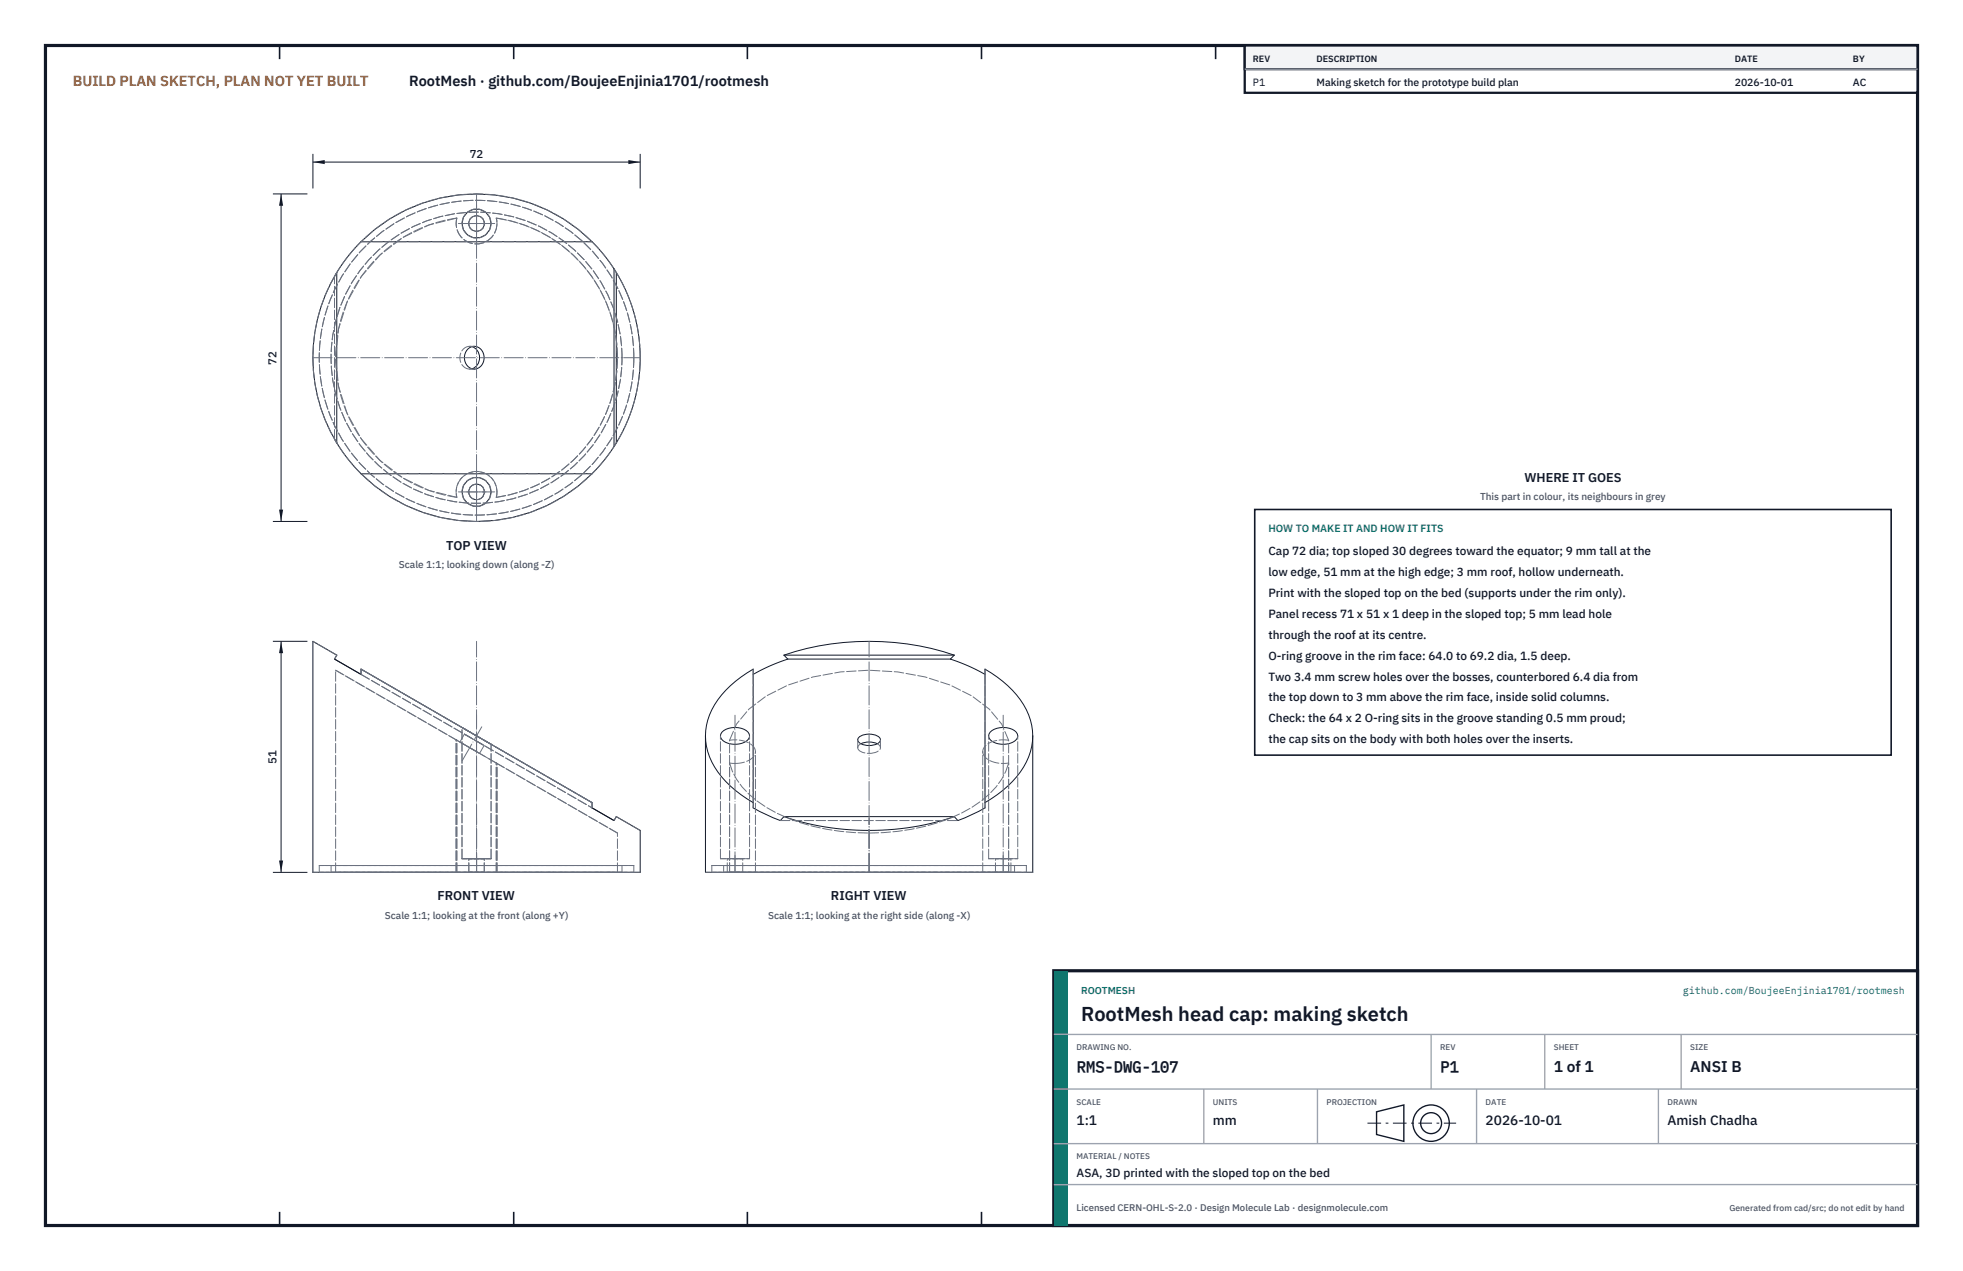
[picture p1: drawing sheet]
<svg xmlns="http://www.w3.org/2000/svg" width="432mm" height="279mm" viewBox="0 0 432 279" stroke-linecap="round" stroke-linejoin="round" font-family="sans-serif">
<path d="M10 10h411.8v259.4h-411.8z" fill="none" stroke="#111827" stroke-width=".7" stroke-linecap="butt"/>
<g fill="none" stroke="#111827" stroke-width=".35">
<path d="M61.5 10v3M113 10v3M164.4 10v3M215.9 10v3M267.4 10v3M318.9 10v3M370.3 10v3M61.5 266.4v3M113 266.4v3M164.4 266.4v3M215.9 266.4v3M267.4 266.4v3"/>
<path d="M318.9 266.4v3M370.3 266.4v3"/>
</g>
<g fill="none" stroke="#111727" stroke-width=".22">
<path d="M74.1 59.9a36 36 0 0 0 0 37.5M74.1 59.9v37.5M79.4 53.1a36 36 0 0 1 50.8 0M79.4 53.1l-2.9 3.3-2.4 3.5M79.4 53.1h50.8M130.2 53.1l2.6 2.9 2.3 3.1M135.1 59.1l.5 .8M135.1 59.1v39.1M135.6 59.9a36 36 0 0 1 0 37.5M135.6 59.9v37.5M103 76.7a2.21 2.21 0 0 1 2.6-.1 2.21 2.21 0 0 1 .9 2.4 2.16 2.16 0 0 1-2.4 2.1 2.16 2.16 0 0 1-1.9-2.5 2.65 2.65 0 0 1 .8-1.9zM103.8 76.2a2.61 2.61 0 0 1 1.7 2.4 2.61 2.61 0 0 1-1.7 2.5"/>
<path d="M74.1 97.4l2.4 3.5 2.9 3.2M135.1 98.2l-2.3 3.1-2.6 2.8M135.6 97.4l-.5 .8M79.4 104.1a36 36 0 0 0 50.8 0M79.4 104.1h50.8M68.8 141l5.3 3-.5 .9 4.9 2.8 .9 .6v-1.2l50.8 29.3v1.2l3.5 2 1.4 .8 .5-.9 5.2 3.1v9.2h-72zM172.4 144a59.3 59.3 0 0 1 37.5 0M172.4 144l.9 .9M172.4 144h37.5M173.3 144.9l-4 1.5-3.6 1.9M173.3 144.9h35.8M209.1 144.9l4 1.5 3.6 1.9"/>
<path d="M209.9 144l-.8 .9M155.2 161.8a15.2 15.2 0 0 1 5.5-11.1 28.4 28.4 0 0 1 5-3.6v30.5l2.8 1.5 3.1 1.3 .8-.9M155.2 161.8a15.2 15.2 0 0 0 5.5 11 28.3 28.3 0 0 0 5 3.6M155.2 161.8v30h72v-30M158.8 161a4.5 4.5 0 0 1 5.8 0 1.53 1.53 0 0 1-1.2 2.3 4.3 4.3 0 0 1-4.7-.9l-.1-.2a1.15 1.15 0 0 1 .2-1.2zM172.4 179.5a59.3 59.3 0 0 0 37.5 0M172.4 179.5h37.5M189 162a3.8 3.8 0 0 1 4.6 .3 1.18 1.18 0 0 1-1.3 1.4 3.7 3.7 0 0 1-3.5-.7l-.1-.4zM189.4 163.5a4.4 4.4 0 0 1 3.6 0M217.8 161a4.5 4.5 0 0 1 5.8 0 1.53 1.53 0 0 1-1.2 2.3 4.3 4.3 0 0 1-4.7-.9l-.1-.2a1.14 1.14 0 0 1 .2-1.2zM227.2 161.8a15.2 15.2 0 0 0-5.5-11.1 28.4 28.4 0 0 0-5-3.6v30.5l-2.9 1.5-3.1 1.3-.8-.9M227.2 161.8a15.2 15.2 0 0 1-5.5 11 28.3 28.3 0 0 1-5 3.6"/>
<circle cx="104.8" cy="49.1" r="1.71"/>
<circle cx="104.8" cy="49.1" r="3.2"/>
<circle cx="104.8" cy="108.1" r="1.71"/>
<circle cx="104.8" cy="108.1" r="3.2"/>
</g>
<g fill="none" stroke="#6a7180" stroke-width=".22" stroke-dasharray="2.1 .5">
<path d="M74.1 59.9l-.5 .9M79.4 53.1h50.8M100.5 47.9a31 31 0 0 0-26.7 30.7 31 31 0 0 0 26.7 30.7M100.5 47.9a4.5 4.5 0 0 0 3.7 5.7 4.5 4.5 0 0 0 5.1-4.5M100.5 47.9a4.5 4.5 0 0 0 4.3 5.7 4.5 4.5 0 0 0 4.4-5.7M109.3 49.1l-.1-1.2M73.6 60.8l.5-.9M103.3 76.1a2.53 2.53 0 0 0-2.1 2.5 2.53 2.53 0 0 0 2.1 2.5M103.3 76.1h1M103.8 76.2l-.5-.1M135.8 78.6a31 31 0 0 0-26.6-30.7M73.6 96.5l.5 .9"/>
<path d="M73.6 96.5v-35.7M74.1 97.4l-.5-.9M103.3 81.1h.5M103.3 81.1h1M79.4 104.1h50.8M109.2 109.3l.1-1.2M109.2 109.3a31 31 0 0 0 26.6-30.7M109.2 109.3a4.5 4.5 0 0 0-4.4-5.7 4.5 4.5 0 0 0-4.3 5.7M109.2 109.3a31 31 0 0 0 26.6-30.7 31 31 0 0 0-26.6-30.7M109.3 108.1a4.5 4.5 0 0 0-5.1-4.4 4.5 4.5 0 0 0-3.7 5.6M73.6 144.9l.5-.9M73.8 147.3l26.7 15.4"/>
<path d="M74.1 144l-5.3-3M79.4 148.3v-1.2M79.4 148.3l50.8 29.3M79.4 147.1l50.8 29.3M101.6 159.9l6.4 3.7M165.7 148.3v-1.2M165.7 148.3v29.3M216.7 148.3v-1.2M216.7 148.3v29.3M100.3 162.6l.2 .1M100.3 162.6l9 5.2M100.5 162.7l-26.7-15.4"/>
<path d="M100.5 162.7l-.2-.1M101.2 163.1l4.3 2.5M101.2 163.1l1-1.7M102.2 161.4l4.3 2.5M105.5 165.6l1-1.7M105.5 165.6l-4.3-2.5M106.5 163.9l-4.3-2.5M108 163.6l-6.4-3.7M109.2 167.7l.1 .1M109.2 167.7l26.6 15.4M109.3 167.8l-9-5.2M109.3 167.8l-.1-.1"/>
<path d="M130.2 177.6v-1.2M130.2 176.4l-50.8-29.3M160.5 167.7l1.2 .1M160.5 167.7a16.7 16.7 0 0 0 8.1 9.8 44.2 44.2 0 0 0 22.6 5.6M161.7 167.8a4.7 4.7 0 0 0 4.4-2l.1-.6M166.2 165.2a3.4 3.4 0 0 0-3.4-2.5h-2.3M188.7 164.4a2.24 2.24 0 0 0 2.5 1.2M188.7 164.4v-1.8M189.4 163.5l-.5 .4-.2 .5M191.2 165.6a2.76 2.76 0 0 0 2.4-1l.1-.2M193.7 164.4l-.2-.5-.5-.4M193.7 164.4v-1.8"/>
<path d="M216.2 165.2a3.4 3.4 0 0 0 3.5 2.6h1M220.7 167.8l1.2-.1M221.9 162.7l-1.6-3.5-2.7-3.3a36 36 0 0 0-20.1-8.2 50.1 50.1 0 0 0-24.2 2.9l-4.7 2.4-3.9 2.9-2.7 3.3-1.5 3.5M221.9 162.7a5.4 5.4 0 0 0-5.6 1.9l-.1 .6M70.2 191.8h69.2M70.2 190.3h69.2M70.2 191.8v-1.5M72.8 190.3h64M72.8 191.8h64M72.8 191.8v-1.5M73.8 191.8h26.7M73.8 191.8v-44.5"/>
<path d="M100.3 191.8h.2M100.3 191.8h9M100.3 191.8v-29.2M100.5 191.8v-29.1M100.5 191.8h-26.7M100.5 191.8h-.2M101.6 188.8h6.4M101.6 188.8v-28.9M103.1 188.8h3.4M103.1 191.8h3.4M103.1 191.8v-3M106.5 188.8h-3.4"/>
<path d="M106.5 191.8v-3M106.5 191.8h-3.4M108 188.8v-25.2M108 188.8h-6.4M109.2 191.8v-24.1M109.2 191.8h.1M109.2 191.8h26.6M109.3 191.8h-9M109.3 191.8h-.1M109.3 191.8v-24M135.1 180.4l.5-.9M135.8 183.1l-26.6-15.4"/>
<path d="M135.8 191.8h-26.6M135.8 191.8v-8.7M136.8 190.3h-64M136.8 191.8v-1.5M136.8 191.8h-64M139.4 191.8h-69.2M139.4 191.8v-1.5M139.4 190.3h-69.2M140.8 191.8h-72M140.8 182.6l-5.2-3.1M156.6 191.8h34.6M156.6 190.3h34.6"/>
<path d="M156.6 191.8v-1.5M158.5 188.8h3.2M158.5 188.8v-27M159.2 190.3h32M159.2 191.8h32M159.2 191.8v-1.5M160 188.8h1.7M160 191.8h1.7M160 191.8v-3M160.5 191.8v-24.1M160.5 191.8v-29.1M160.5 191.8h5.7"/>
<path d="M160.5 191.8h61.4M161.7 188.8h3.2M161.7 188.8h1.7M161.7 191.8h1.7M163.4 188.8h-3.4M163.4 191.8h-3.4M163.4 191.8v-3M164.9 188.8h-6.4M164.9 188.8v-27M166.2 191.8h-5.7M166.2 191.8v-26.6M171.6 180.4h39.1"/>
<path d="M191.2 191.8h34.6M191.2 190.3h34.6M191.2 190.3h32M191.2 183.1a44.2 44.2 0 0 0 22.6-5.6 16.7 16.7 0 0 0 8.1-9.8M191.2 191.8h32M216.2 191.8h5.7M216.2 191.8v-26.6M217.5 188.8h3.2M217.5 188.8v-27M219 188.8h1.7M219 191.8h1.7M219 191.8v-3"/>
<path d="M220.7 188.8h3.2M220.7 188.8h1.7M220.7 191.8h1.7M221.9 191.8v-24.1M221.9 191.8v-29.1M221.9 191.8h-61.4M221.9 191.8h-5.7M222.4 188.8h-3.4M222.4 191.8h-3.4M222.4 191.8v-3M223.2 190.3h-64M223.2 191.8h-64"/>
<path d="M223.2 191.8v-1.5M223.9 188.8h-6.4M223.9 188.8v-27M225.8 191.8h-69.2M225.8 190.3h-69.2M225.8 191.8v-1.5M227.2 191.8h-72"/>
<circle cx="104.8" cy="49.1" r="1.71"/>
<circle cx="104.8" cy="49.1" r="3.2"/>
<circle cx="104.8" cy="78.6" r="36"/>
<circle cx="104.8" cy="78.6" r="34.6"/>
<circle cx="104.8" cy="78.6" r="32"/>
<circle cx="104.8" cy="108.1" r="1.71"/>
<circle cx="104.8" cy="108.1" r="3.2"/>
</g>
<g fill="none" stroke="#6a7180" stroke-width=".22" stroke-dasharray="4.2 .5 0 .5">
<path d="M100.8 49.1h8M102.7 49.1h4.2M104.8 53.1v-8M104.8 51.3v-4.3M68.8 78.6h72M100.8 108.1h8M102.7 108.1h4.2M104.8 114.6v-72M104.8 112.1v-8M104.8 110.3v-4.3M101.7 167.2l4.3-7.4M104.8 191.8v-3.7"/>
<path d="M104.8 191.8v-11.2M104.8 191.8v-12M104.8 191.8v-50.8M104.8 191.5v-34.3M161.7 191.8v-3.7M161.7 191.5v-34.3M191.2 191.8v-11.2M191.2 191.8v-12M191.2 191.8v-50.8M220.7 191.8v-3.7M220.7 191.5v-34.3"/>
</g>
<path d="M68.8 33.8v7.6M68.8 35.6h72M140.8 33.8v7.6" fill="none" stroke="#111827" stroke-width=".22"/>
<path d="M68.8 35.6l2.6-.4v.9zM138.2 35.2v.9l2.6-.5z" fill="#111827"/>
<path d="M60 42.6h7.6M61.8 42.6v72M60 114.6h7.6" fill="none" stroke="#111827" stroke-width=".22"/>
<path d="M61.8 42.6l-.4 2.6h.9zM61.4 112h.9l-.5 2.6z" fill="#111827"/>
<path d="M60 141h7.6M61.8 141v50.8M60 191.8h7.6" fill="none" stroke="#111827" stroke-width=".22"/>
<path d="M61.8 141l-.4 2.6h.9zM61.4 189.2h.9l-.5 2.6z" fill="#111827"/>
<path d="M276 112h140v54h-140z" fill="#fff" stroke="#111827" stroke-width=".35"/>
<path d="M273.8 10h148v10.4h-148z" fill="#fff" stroke="#111827" stroke-width=".5"/>
<path d="M273.8 10h148v5.2h-148z" fill="#f3f4f6" stroke="#111827" stroke-width=".5"/>
<path d="M273.8 15.2h148" fill="none" stroke="#9ca3af" stroke-width=".3"/>
<path d="M231.8 213.4h190v56h-190z" fill="#fff" stroke="#111827" stroke-width=".7" stroke-linecap="butt"/>
<path d="M231.8 213.4h3v56h-3z" fill="#0f766e"/>
<path d="M231.8 227.4h190M231.8 239.4h190M264.8 239.4v12M289.8 239.4v12M314.8 227.4v12M324.8 239.4v12M339.8 227.4v12M364.8 239.4v12M369.8 227.4v12M231.8 251.4h190M231.8 260.4h190" fill="none" stroke="#9ca3af" stroke-width=".3"/>
<g fill="none" stroke="#111827" stroke-width=".3">
<path d="M302.8 244.4l6-1.5v8l-6-1.5z"/>
<circle cx="314.8" cy="246.9" r="4"/>
<circle cx="314.8" cy="246.9" r="2.3"/>
</g>
<path d="M300.8 246.9h19.5" fill="none" stroke="#111827" stroke-width=".22" stroke-dasharray="3 1 .6 1" stroke-linecap="butt"/>
<text font-size="4.4" fill="#111827" x="237.8" y="224.4">RootMesh head cap: making sketch</text>
<g font-size="3.4" fill="#111827">
<text x="236.8" y="235.6">RMS-DWG-107</text>
<text x="316.8" y="235.6">P1</text>
<text x="341.8" y="235.6">1 of 1</text>
<text x="371.8" y="235.6">ANSI B</text>
</g>
<text font-size="3.2" fill="#b45309" x="16" y="19">BUILD PLAN SKETCH, PLAN NOT YET BUILT</text>
<text font-size="3.2" fill="#111827" x="90" y="19">RootMesh · github.com/BoujeeEnjinia1701/rootmesh</text>
<g font-size="3" fill="#111827">
<text x="236.8" y="247.2">1:1</text>
<text x="266.8" y="247.2">mm</text>
<text x="326.8" y="247.2">2026-10-01</text>
<text x="366.8" y="247.2">Amish Chadha</text>
</g>
<g font-size="2.8" fill="#111827">
<text x="335.3" y="106">WHERE IT GOES</text>
<text x="98.1" y="120.8">TOP VIEW</text>
<text x="96.2" y="197.9">FRONT VIEW</text>
<text x="182.8" y="197.9">RIGHT VIEW</text>
</g>
<g font-size="2.6" fill="#111827">
<text x="279" y="122">Cap 72 dia; top sloped 30 degrees toward the equator; 9 mm tall at the</text>
<text x="279" y="126.6">low edge, 51 mm at the high edge; 3 mm roof, hollow underneath.</text>
<text x="279" y="131.2">Print with the sloped top on the bed (supports under the rim only).</text>
<text x="279" y="135.8">Panel recess 71 x 51 x 1 deep in the sloped top; 5 mm lead hole</text>
<text x="279" y="140.4">through the roof at its centre.</text>
<text x="279" y="145">O-ring groove in the rim face: 64.0 to 69.2 dia, 1.5 deep.</text>
<text x="279" y="149.6">Two 3.4 mm screw holes over the bosses, counterbored 6.4 dia from</text>
<text x="279" y="154.2">the top down to 3 mm above the rim face, inside solid columns.</text>
<text x="279" y="158.8">Check: the 64 x 2 O-ring sits in the groove standing 0.5 mm proud;</text>
<text x="279" y="163.4">the cap sits on the body with both holes over the inserts.</text>
<text x="236.8" y="258.8">ASA, 3D printed with the sloped top on the bed</text>
</g>
<g font-size="2.5" fill="#111827">
<text x="103.3" y="34.6">72</text>
<text x="60.8" y="80.1" transform="rotate(-90 60.8 80.1)">72</text>
<text x="60.8" y="167.9" transform="rotate(-90 60.8 167.9)">51</text>
</g>
<g font-size="2.3" fill="#111827">
<text x="275.6" y="18.8">P1</text>
<text x="289.6" y="18.8">Making sketch for the prototype build plan</text>
<text x="381.6" y="18.8">2026-10-01</text>
<text x="407.6" y="18.8">AC</text>
</g>
<text font-size="2.3" fill="#0f766e" x="279" y="117">HOW TO MAKE IT AND HOW IT FITS</text>
<g font-size="2.2" fill="#4b5563">
<text x="325.6" y="110">This part in colour, its neighbours in grey</text>
<text x="87.7" y="124.8">Scale 1:1; looking down (along -Z)</text>
<text x="84.7" y="201.9">Scale 1:1; looking at the front (along +Y)</text>
<text x="169" y="201.9">Scale 1:1; looking at the right side (along -X)</text>
</g>
<g font-size="2.2" fill="#0f766e">
<text x="237.8" y="218.4">ROOTMESH</text>
<text x="370.2" y="218.4">github.com/BoujeeEnjinia1701/rootmesh</text>
</g>
<text font-size="2.1" fill="#4b5563" x="236.8" y="266.2">Licensed CERN-OHL-S-2.0 · Design Molecule Lab · designmolecule.com</text>
<g font-size="2" fill="#111827">
<text x="275.6" y="13.6">REV</text>
<text x="289.6" y="13.6">DESCRIPTION</text>
<text x="381.6" y="13.6">DATE</text>
<text x="407.6" y="13.6">BY</text>
</g>
<text font-size="1.9" fill="#4b5563" x="380.4" y="266.2">Generated from cad/src; do not edit by hand</text>
<g font-size="1.8" fill="#4b5563">
<text x="236.8" y="230.8">DRAWING NO.</text>
<text x="316.8" y="230.8">REV</text>
<text x="341.8" y="230.8">SHEET</text>
<text x="371.8" y="230.8">SIZE</text>
<text x="236.8" y="242.8">SCALE</text>
<text x="266.8" y="242.8">UNITS</text>
<text x="291.8" y="242.8">PROJECTION</text>
<text x="326.8" y="242.8">DATE</text>
<text x="366.8" y="242.8">DRAWN</text>
<text x="236.8" y="254.8">MATERIAL / NOTES</text>
</g>
</svg>
